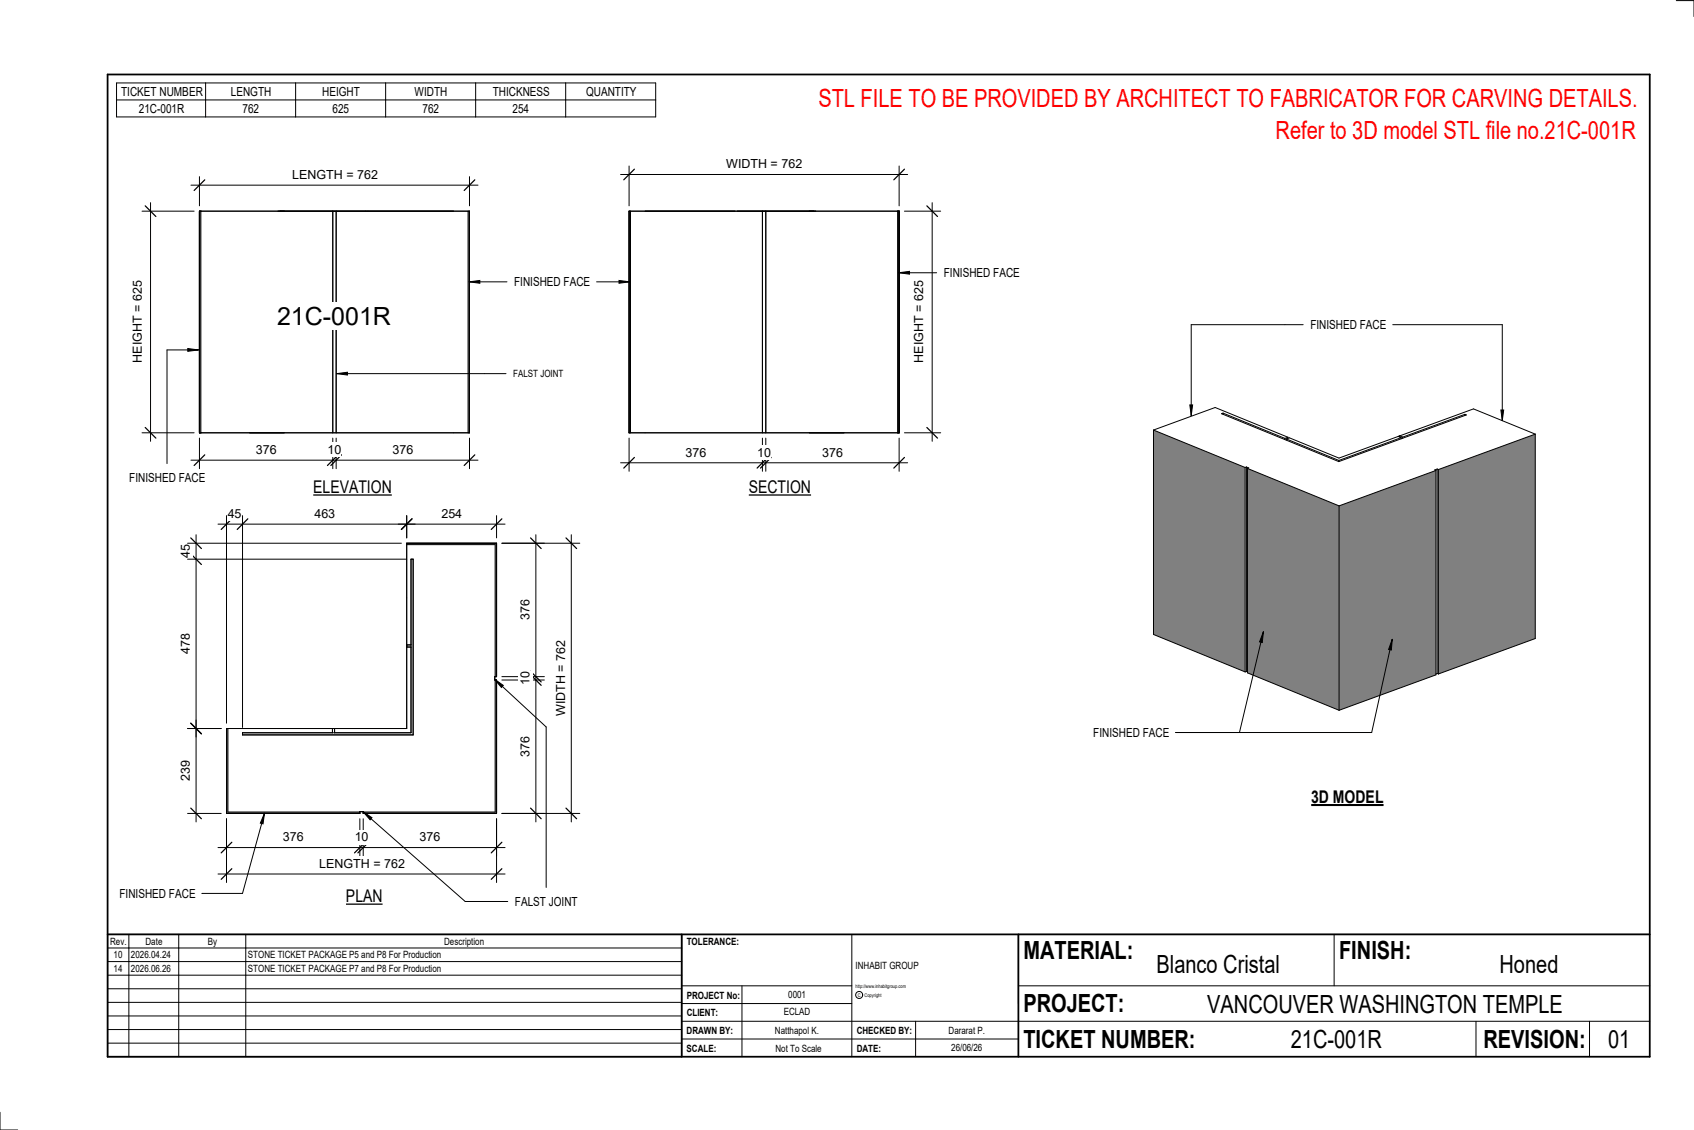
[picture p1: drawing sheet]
<svg xmlns="http://www.w3.org/2000/svg" width="914mm" height="610mm" viewBox="0 0 914 610" stroke-linecap="round" stroke-linejoin="round" font-family="sans-serif">
<g fill="#808080">
<path d="M723 273l52-19v110l-52 19z"/>
<path d="M673 253l50 20v110l-50-20z"/>
<path d="M623 232l49 20v110l-49-20z"/>
<path d="M776 253l53-19v110l-53 20z"/>
</g>
<g fill="none" stroke="#000" stroke-width=".54">
<path d="M623 232l33-12 39 16M623 232l49 20M623 232v110l49 20M660 223l34 13M660 223h-1l64 26 69-25h-1M660 223v1M694 236v1M694 237l29 11M694 237h.1M695 236h-1M695 236h.1M755 235l1 1"/>
<path d="M756 236l-33 12M756 236v1M757 236l-1-1v1M757 236h.1M791 224l-34 12M791 224h.1M829 234l-53 19M829 234l-34-13-72 26-27-11-2 1M829 234v110l-53 20M672 252v110M673 252h-1M673 252h1l-1 1"/>
<path d="M673 252v110M673 253l50 20M673 253v110l50 20M723 248v1M775 254l-52 19M775 254v110l-52 19M776 253l-2 1h1M776 253h.1M776 253v110M776 253v111M723 273v110M673 362h.1"/>
<path d="M673 362h-1M776 363v1M776 363l-1 1"/>
</g>
<g fill="#7c7c7c">
<path d="M253 114v119z"/>
<path d="M108 114v119z"/>
</g>
<path d="M108 114h145v119h-145zM108 114v119M180 114v119M181 114v119M253 114v119" fill="none" stroke="#000" stroke-width=".54"/>
<g fill="#7c7c7c">
<path d="M485 114v119z"/>
<path d="M340 114v119z"/>
</g>
<path d="M340 114h145v119h-145zM340 114v119M412 114v119M413 114v119M485 114v119" fill="none" stroke="#000" stroke-width=".54"/>
<path d="M122 393v46h72v-1h-71v-45zM196 438v1h72v-72h-1v71zM220 293v1h47v71h1v-72z" fill="#7c7c7c"/>
<g fill="none" stroke="#000" stroke-width=".54">
<path d="M108 236v17M180 236v17M181 236v17M253 236v17M103 248h155M220 293h48v72h-1v2h1v72h-72v-1h-2v1h-72v-46h98zM220 294h47v71M222 302h1v94h-92v-1h91zM220 349h2M220 348h2M267 367v71h-71M123 393v45h71"/>
<path d="M179 393v2M181 393v2"/>
</g>
<path d="M111 245l-6 6M183 245l-6 6M184 245l-5 6M256 245l-5 6" fill="none" stroke="#000" stroke-width=".67"/>
<g fill="#fff">
<path d="M138 239h11v7h-11z"/>
<path d="M177 239h7v7h-7z"/>
<path d="M212 239h11v7h-11z"/>
</g>
<path d="M77 114h28M81 109v129M77 233h28" fill="none" stroke="#000" stroke-width=".54"/>
<path d="M78 111l6 6M78 231l6 5" fill="none" stroke="#000" stroke-width=".67"/>
<path d="M70 152h8v44h-8z" fill="#fff"/>
<path d="M103 100h155M108 95v16M253 95v16" fill="none" stroke="#000" stroke-width=".54"/>
<path d="M111 97l-6 6M256 97l-5 6" fill="none" stroke="#000" stroke-width=".67"/>
<g fill="#fff">
<path d="M158 90h46v8h-46z"/>
<path d="M150 163h62v15h-62z"/>
</g>
<path d="M182 202l6-1v1z" fill="#000"/>
<path d="M182 202l6-1v1zM182 202h91M340 236v18M412 236v18M413 236v18M485 236v18M335 250h155" fill="none" stroke="#000" stroke-width=".54"/>
<path d="M342 247l-5 6M414 247l-5 6M416 247l-6 6M488 247l-6 6" fill="none" stroke="#000" stroke-width=".67"/>
<g fill="#fff">
<path d="M370 240h11v8h-11z"/>
<path d="M409 240h7v8h-7z"/>
<path d="M444 240h11v8h-11z"/>
</g>
<path d="M335 94h155M340 90v21M485 90v21" fill="none" stroke="#000" stroke-width=".54"/>
<path d="M342 91l-5 6M488 91l-6 6" fill="none" stroke="#000" stroke-width=".67"/>
<path d="M392 85h41v7h-41z" fill="#fff"/>
<path d="M488 114h20M503 109v129M488 233h20" fill="none" stroke="#000" stroke-width=".54"/>
<path d="M500 111l6 6M500 231l6 5" fill="none" stroke="#000" stroke-width=".67"/>
<path d="M492 152h8v44h-8z" fill="#fff"/>
<path d="M122 278v112M131 278v114M220 278v12M118 283h106" fill="none" stroke="#000" stroke-width=".54"/>
<path d="M125 280l-6 6M134 280l-6 6M222 280l-5 6" fill="none" stroke="#000" stroke-width=".67"/>
<g fill="#fff">
<path d="M123 273h7v8h-7z"/>
<path d="M170 273h11v8h-11z"/>
</g>
<path d="M101 293h116M106 288v110M101 302h118M101 393h18" fill="none" stroke="#000" stroke-width=".54"/>
<path d="M103 299l6 6M103 290l6 6M103 390l6 6" fill="none" stroke="#000" stroke-width=".67"/>
<g fill="#fff">
<path d="M96 294h8v7h-8z"/>
<path d="M96 342h8v11h-8z"/>
</g>
<path d="M220 278v12M268 278v12M215 283h58" fill="none" stroke="#000" stroke-width=".54"/>
<path d="M222 280l-5 6M271 280l-6 6" fill="none" stroke="#000" stroke-width=".67"/>
<path d="M238 273h11v8h-11z" fill="#fff"/>
<path d="M118 457h155M122 442v20M194 442v20M196 442v20M268 442v20" fill="none" stroke="#000" stroke-width=".54"/>
<path d="M125 454l-6 6M197 454l-6 6M199 454l-6 6M271 454l-6 6" fill="none" stroke="#000" stroke-width=".67"/>
<g fill="#fff">
<path d="M227 448h11v7h-11z"/>
<path d="M191 448h8v7h-8z"/>
<path d="M153 448h11v7h-11z"/>
</g>
<path d="M122 442v34M268 442v34M118 472h155" fill="none" stroke="#000" stroke-width=".54"/>
<path d="M125 469l-6 5M271 469l-6 5" fill="none" stroke="#000" stroke-width=".67"/>
<path d="M172 462h46v8h-46z" fill="#fff"/>
<path d="M101 393h18M106 388v55M101 439h18" fill="none" stroke="#000" stroke-width=".54"/>
<path d="M103 390l6 6M103 436l6 6" fill="none" stroke="#000" stroke-width=".67"/>
<path d="M96 410h8v11h-8z" fill="#fff"/>
<path d="M271 293h23M289 288v155M271 367h23M271 365h23M271 439h23" fill="none" stroke="#000" stroke-width=".54"/>
<path d="M286 290l6 6M286 364l6 6M286 362l6 6M286 436l6 6" fill="none" stroke="#000" stroke-width=".67"/>
<g fill="#fff">
<path d="M280 324h7v11h-7z"/>
<path d="M280 362h7v8h-7z"/>
<path d="M280 397h7v11h-7z"/>
</g>
<path d="M271 293h42M308 288v155M271 439h42" fill="none" stroke="#000" stroke-width=".54"/>
<path d="M306 290l5 6M306 436l5 6" fill="none" stroke="#000" stroke-width=".67"/>
<path d="M299 345h8v41h-8z" fill="#fff"/>
<g fill="none" stroke="#000" stroke-width=".54">
<path d="M905 0h9v9M460 504v66M720 504v28M891 504h-341v37M368 532h92M401 532v38M550 532h341M368 551h523M368 541h92M494 551v19M797 551v19M858 551v19"/>
<path d="M368 561h182M0 600v10h10"/>
<circle cx="464" cy="537" r="1.9"/>
</g>
<path d="M58 40h833v530h-833zM58 504h833M368 504v66M550 504v66" fill="none" stroke="#000" stroke-width=".96"/>
<g fill="#fff">
<path d="M652 534h192v15h-192z"/>
<path d="M513 562h17v6h-17z"/>
<path d="M425 533h10v6h-10z"/>
<path d="M423 543h15v6h-15z"/>
<path d="M418 553h24v6h-24z"/>
<path d="M624 513h68v15h-68z"/>
<path d="M809 513h33v15h-33z"/>
<path d="M512 553h20v6h-20z"/>
<path d="M697 553h49v15h-49z"/>
<path d="M442 45h443v16h-443z"/>
<path d="M868 553h12v15h-12z"/>
<path d="M61 512h5v6h-5z"/>
<path d="M61 520h5v6h-5z"/>
</g>
<path d="M58 504h310v66h-310zM58 519h310M58 511h310M70 504v66M96 504v66M133 504v66M58 533h310M58 526h310M58 555h310M58 548h310M58 541h310M58 563h310" fill="none" stroke="#000" stroke-width=".54"/>
<path d="M169 258h43v10h-43z" fill="#fff"/>
<path d="M169 267h43" fill="none" stroke="#000" stroke-width=".69" stroke-linecap="butt"/>
<path d="M187 478h20v11h-20z" fill="#fff"/>
<path d="M187 488h20" fill="none" stroke="#000" stroke-width=".69" stroke-linecap="butt"/>
<path d="M708 424h39v12h-39z" fill="#fff"/>
<path d="M708 434h39" fill="none" stroke="#000" stroke-width="1.1" stroke-linecap="butt"/>
<path d="M689 63h196v15h-196z" fill="#fff"/>
<path d="M253 152l6-1v2zM334 151l6 1-6 1z" fill="#000"/>
<path d="M253 152l6-1v2zM253 152h21M322 152h18M334 151l6 1-6 1z" fill="none" stroke="#000" stroke-width=".54"/>
<path d="M278 148h40v8h-40z" fill="#fff"/>
<path d="M682 341l-1 6-1-1zM682 341l-13 54M752 345l-1 6-1-1zM752 345l-12 50h-105" fill="none" stroke="#000" stroke-width=".54"/>
<path d="M682 341l-1 6-1-1zM752 345l-1 6-1-1z" fill="#000"/>
<path d="M590 391h41v8h-41z" fill="#fff"/>
<path d="M101 188l6 1-6 1z" fill="#000"/>
<path d="M101 188l6 1-6 1zM107 189h-17v61" fill="none" stroke="#000" stroke-width=".54"/>
<path d="M70 254h40v8h-40z" fill="#fff"/>
<path d="M485 147l6-1v2z" fill="#000"/>
<path d="M485 147l6-1v2zM485 147h21" fill="none" stroke="#000" stroke-width=".54"/>
<g fill="#fff">
<path d="M509 143h41v8h-41z"/>
<path d="M404 258h34v10h-34z"/>
</g>
<path d="M404 267h34" fill="none" stroke="#000" stroke-width=".69" stroke-linecap="butt"/>
<path d="M703 175h-60v49M752 175h59v52M642 218h2l-1 6zM810 221h2l-1 6z" fill="none" stroke="#000" stroke-width=".54"/>
<path d="M642 218h2l-1 6zM810 221h2l-1 6z" fill="#000"/>
<path d="M707 171h41v8h-41z" fill="#fff"/>
<path d="M63 45h291v18h-291zM63 54h291M111 45v18M160 45v18M208 45v18M257 45v18M305 45v18M143 439l-1 5h-1zM143 439l-12 43h-22" fill="none" stroke="#000" stroke-width=".54"/>
<path d="M143 439l-1 5h-1z" fill="#000"/>
<path d="M65 478h40v8h-40z" fill="#fff"/>
<path d="M267 366l5 4-1 1zM196 438l5 3-1 1z" fill="#000"/>
<path d="M267 366l5 4-1 1zM267 366l28 26v87M196 438l5 3-1 1zM196 438l55 48h23" fill="none" stroke="#000" stroke-width=".54"/>
<path d="M278 483h34v7h-34z" fill="#fff"/>
<g font-size="13.5" fill="#f00">
<text x="442" y="58">STL FILE TO BE PROVIDED BY ARCHITECT TO FABRICATOR FOR CARVING DETAILS.</text>
<text x="689" y="75">Refer to 3D model STL file no.21C-001R</text>
</g>
<g font-size="13.5">
<text x="150" y="175">21C-001R</text>
<text x="552" y="517">MATERIAL:</text>
<text x="723" y="517">FINISH:</text>
<text x="624" y="525">Blanco Cristal</text>
<text x="809" y="525">Honed</text>
<text x="552" y="546">PROJECT:</text>
<text x="652" y="546">VANCOUVER WASHINGTON TEMPLE</text>
<text x="552" y="565">TICKET NUMBER:</text>
<text x="697" y="565">21C-001R</text>
<text x="801" y="565">REVISION:</text>
<text x="868" y="565">01</text>
</g>
<g font-size="9.4">
<text x="169" y="266">ELEVATION</text>
<text x="404" y="266">SECTION</text>
<text x="708" y="433">3D MODEL</text>
<text x="187" y="487">PLAN</text>
</g>
<g font-size="6.7">
<text x="65" y="52">TICKET NUMBER</text>
<text x="125" y="52">LENGTH</text>
<text x="174" y="52">HEIGHT</text>
<text x="224" y="52">WIDTH</text>
<text x="266" y="52">THICKNESS</text>
<text x="316" y="52">QUANTITY</text>
<text x="75" y="61">21C-001R</text>
<text x="131" y="61">762</text>
<text x="179" y="61">625</text>
<text x="228" y="61">762</text>
<text x="277" y="61">254</text>
<text x="392" y="91">WIDTH = 762</text>
<text x="158" y="97">LENGTH = 762</text>
<text x="509" y="150">FINISHED FACE</text>
<text x="278" y="154">FINISHED FACE</text>
<text x="707" y="178">FINISHED FACE</text>
<text x="76" y="196" transform="rotate(-90 76 196)">HEIGHT = 625</text>
<text x="498" y="196" transform="rotate(-90 498 196)">HEIGHT = 625</text>
<text x="138" y="245">376</text>
<text x="177" y="245">10</text>
<text x="212" y="245">376</text>
<text x="370" y="246">376</text>
<text x="409" y="246">10</text>
<text x="444" y="246">376</text>
<text x="70" y="260">FINISHED FACE</text>
<text x="123" y="279">45</text>
<text x="170" y="279">463</text>
<text x="238" y="279">254</text>
<text x="102" y="301" transform="rotate(-90 102 301)">45</text>
<text x="286" y="335" transform="rotate(-90 286 335)">376</text>
<text x="102" y="353" transform="rotate(-90 102 353)">478</text>
<text x="286" y="370" transform="rotate(-90 286 370)">10</text>
<text x="305" y="386" transform="rotate(-90 305 386)">WIDTH = 762</text>
<text x="590" y="398">FINISHED FACE</text>
<text x="286" y="408" transform="rotate(-90 286 408)">376</text>
<text x="102" y="421" transform="rotate(-90 102 421)">239</text>
<text x="153" y="454">376</text>
<text x="191" y="454">10</text>
<text x="227" y="454">376</text>
<text x="172" y="468">LENGTH = 762</text>
<text x="65" y="484">FINISHED FACE</text>
<text x="278" y="489">FALST JOINT</text>
</g>
<g font-size="5.4">
<text x="277" y="203">FALST JOINT</text>
<text x="59" y="510">Rev.</text>
<text x="79" y="510">Date</text>
<text x="112" y="510">By</text>
<text x="240" y="510">Description</text>
<text x="371" y="510">TOLERANCE:</text>
<text x="61" y="517">10</text>
<text x="71" y="517">2026.04.24</text>
<text x="134" y="517">STONE TICKET PACKAGE P5 and P8 For Production</text>
<text x="61" y="525">14</text>
<text x="71" y="524">2026.06.26</text>
<text x="134" y="524">STONE TICKET PACKAGE P7 and P8 For Production</text>
<text x="462" y="523">INHABIT GROUP</text>
<text x="371" y="539">PROJECT No:</text>
<text x="425" y="538">0001</text>
<text x="371" y="548">CLIENT:</text>
<text x="423" y="548">ECLAD</text>
<text x="371" y="558">DRAWN BY:</text>
<text x="418" y="558">Natthapol K.</text>
<text x="462" y="558">CHECKED BY:</text>
<text x="512" y="558">Dararat P.</text>
<text x="371" y="567">SCALE:</text>
<text x="419" y="567">Not To Scale</text>
<text x="462" y="567">DATE:</text>
<text x="513" y="567">26/06/26</text>
</g>
<g font-size="2.7">
<text x="462" y="533">http://www.inhabitgroup.com</text>
<text x="463" y="538">C</text>
<text x="467" y="538">Copyright</text>
</g>
</svg>
